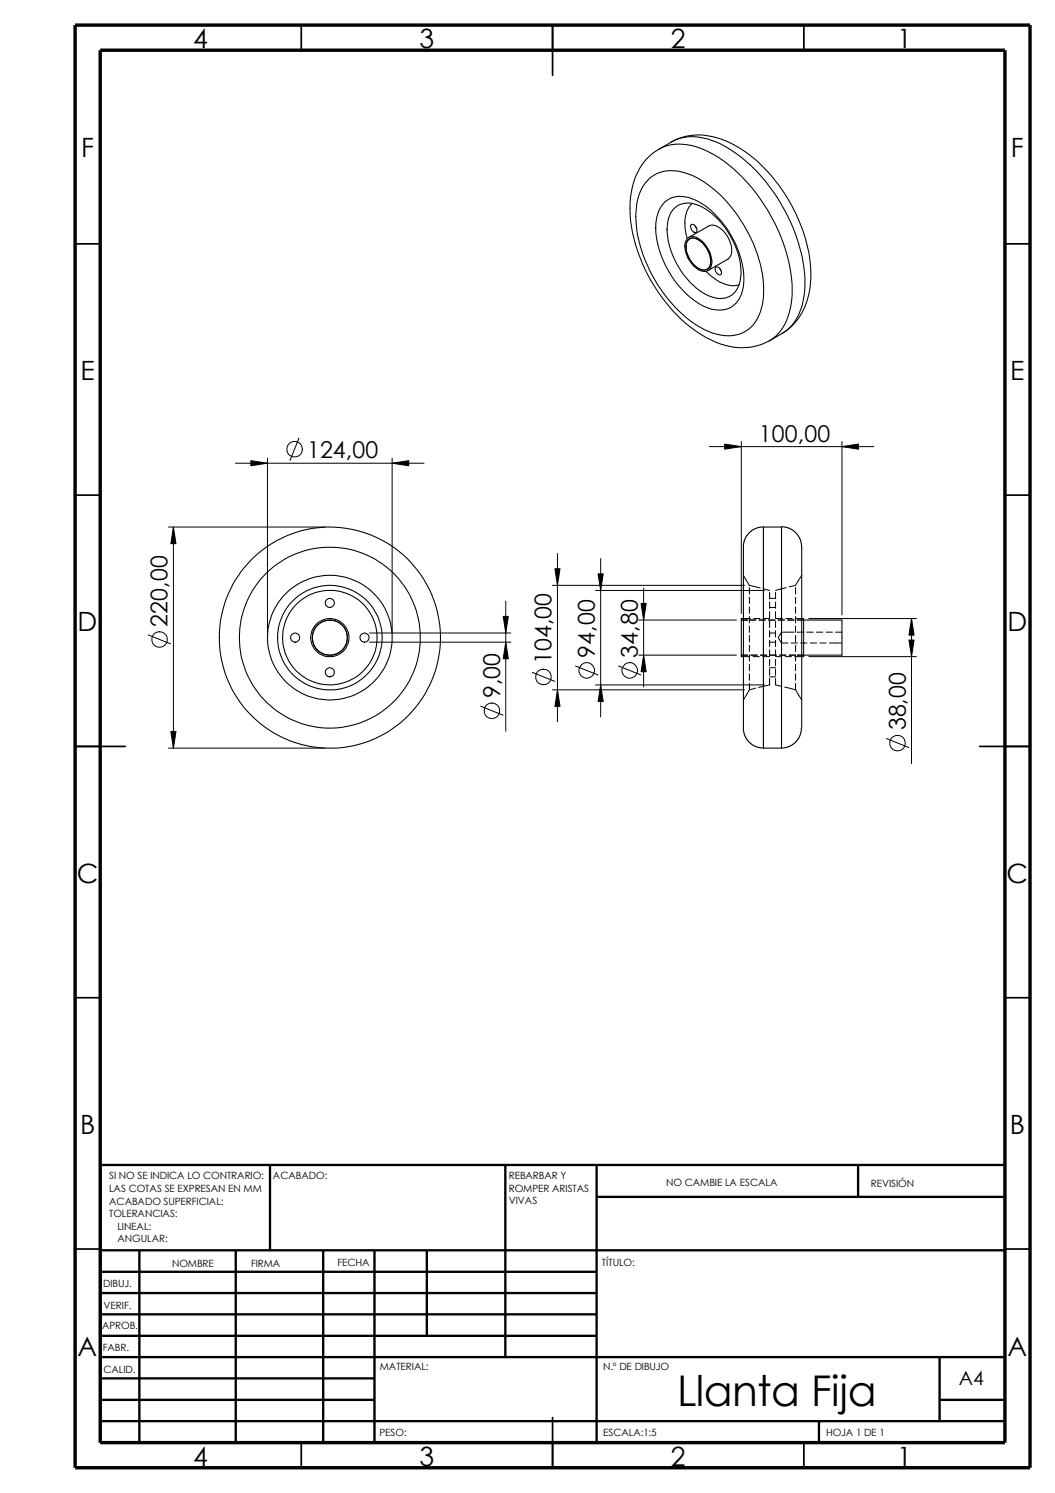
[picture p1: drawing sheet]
<svg xmlns="http://www.w3.org/2000/svg" width="210mm" height="297mm" viewBox="0 0 210 297" stroke-linecap="round" stroke-linejoin="round" font-family="sans-serif">
<g fill="none" stroke="#000" stroke-width=".34">
<path d="M59.9 5v5M109.9 5v10M159.9 5v5M14.9 48.5h5M199.9 48.5h5M14.9 98.5h5M199.9 98.5h5M14.9 148.5h10M194.9 148.5h10M14.9 198.5h5M199.9 198.5h5M14.9 248.5h5"/>
<path d="M199.9 248.5h5M59.9 287v5M109.9 282v10M159.9 287v5"/>
</g>
<g fill="none" stroke="#000" stroke-width=".47">
<path d="M53.7 231.8v17M100.5 231.8v38.2M118.7 231.8v55.2M118.7 238.1h81.2M170.7 231.8v6.3M199.9 231.8h-180v55.2M19.9 248.8h180M19.9 257.3h98.8M19.9 253h98.8M27.7 248.8v38.2M46.9 248.8v38.2M64.3 248.8v38.2"/>
<path d="M74.5 248.8v38.2M84.9 248.8v17M19.9 265.8h98.8M19.9 261.5h98.8M19.9 278.5h54.6M19.9 274.2h54.6M19.9 270h180M186.9 278.5h13M186.9 270v12.7M19.9 282.7h180M162.9 282.7v4.3"/>
</g>
<path d="M14.9 5h190v287h-190zM19.9 10h180v277h-180z" fill="none" stroke="#000" stroke-width=".68" stroke-linecap="butt"/>
<g fill="none" stroke="#000" stroke-width=".21">
<path d="M128.7 31.6a8.8 8.8 0 0 1 9.6-2.5 24.8 24.8 0 0 1 11.6 8.6 33.8 33.8 0 0 1 7.7 21 11.1 11.1 0 0 1-3.8 8.6 11.8 11.8 0 0 1-12.2 .4 29.7 29.7 0 0 1-13.8-15.2 24.1 24.1 0 0 1-1.9-15.8l.6-1.6 .8-1.6zM129.2 35.5a7.5 7.5 0 0 1 7.9-.8 23.7 23.7 0 0 1 11.3 10.9 23.3 23.3 0 0 1 3.3 15.1 7.4 7.4 0 0 1-4.4 5.7 10.2 10.2 0 0 1-8.7-1.7 28.3 28.3 0 0 1-12.1-21.6 10 10 0 0 1 2.7-7.6zM133.6 28.2a12.2 12.2 0 0 1 11.7 .2 31 31 0 0 1 14.5 17.5 22.4 22.4 0 0 1 .7 14 10.9 10.9 0 0 1-4.9 6.4M133.6 28.2a9.1 9.1 0 0 1 8-.3 26.1 26.1 0 0 1 11.5 9.3 33.1 33.1 0 0 1 7 20 11.3 11.3 0 0 1-3.8 8.7l-3.2 1.9M133.6 28.2l-2.5 1.5M132.3 40.1a5 5 0 0 1 5.5-.5 17.1 17.1 0 0 1 8.1 8.1 14.2 14.2 0 0 1 1.6 10.8 4.6 4.6 0 0 1-5.9 3 14.8 14.8 0 0 1-7.9-6.5 17.5 17.5 0 0 1-3.1-11.1l.5-1.9 .5-1zM134.2 41.4a4.6 4.6 0 0 1 5.6-.2 16 16 0 0 1 7.6 13.6 4.5 4.5 0 0 1-3.1 4.5 7.4 7.4 0 0 1-6.3-2.4 16 16 0 0 1-5.2-11.9l.3-1.8 .5-1zM136.8 47.4a1.96 1.96 0 0 1 2.6 .4 5.4 5.4 0 0 1 2.1 5.2 1.55 1.55 0 0 1-2.5 .7 5.6 5.6 0 0 1-2.6-5.5zM136.9 47.8a1.62 1.62 0 0 1 2.3 .1 4.6 4.6 0 0 1 1.9 5.2 1.56 1.56 0 0 1-2.2 .2 4.9 4.9 0 0 1-2.2-5.2zM136.9 47.7a1.84 1.84 0 0 1 2.5 .3 4.9 4.9 0 0 1 1.8 5l-.1 .3a1.82 1.82 0 0 1-2.8-.3 5.1 5.1 0 0 1-1.7-4.8zM137 47.2l4-2.2a2.02 2.02 0 0 1 2.3 .5 5.6 5.6 0 0 1 2.2 5.3l-.7 .8-4 2.2M137.5 44.7a1.01 1.01 0 0 1 1.1 1.4 .76 .76 0 0 1-1.1-.6z"/>
<path d="M137.7 40.5a6.7 6.7 0 0 0-1 6.7v.3M138.3 45l.3 .5M140.5 54a7.7 7.7 0 0 0 5.9 2.8l.6-.2M142.5 53.1a1.09 1.09 0 0 1 .9 1.6 1 1 0 0 1-.9-.6 1 1 0 0 1 0-1zM143.2 53.4l.3 .5M151.9 104.9l-1.4 .2-1.2 .7-.8 .9-.6 1.6v37.1l.6 1.5 .8 1 1.2 .7 1.4 .2M151.9 104.9h3.6v43.9M151.9 104.9v43.9M155.5 104.8l1.4 .2 1.1 .7 1 1.1 .5 1.5v36.6M147.9 123.1h-.4v7.5h.4M159.5 123.1h.4v7.5h-.4M159.9 123.4h7.6v6.9h-7.6"/>
<path d="M151.9 148.8h3.6M159.4 144.9l-.2 1.3-.7 1.2-.7 .7-.7 .4-1.6 .3"/>
<circle cx="65.6" cy="120" r=".9"/>
<circle cx="58.7" cy="126.9" r=".9"/>
<circle cx="65.6" cy="126.9" r="3.8"/>
<circle cx="65.6" cy="126.9" r="9.4"/>
<circle cx="65.6" cy="126.9" r="12.4"/>
<circle cx="65.6" cy="133.8" r=".9"/>
<circle cx="65.6" cy="126.9" r="3.5"/>
<circle cx="65.6" cy="126.8" r="18"/>
<circle cx="65.6" cy="126.9" r="22"/>
<circle cx="65.6" cy="126.9" r="10.4"/>
<circle cx="72.5" cy="126.9" r=".9"/>
</g>
<g fill="none" stroke="#000" stroke-width=".2">
<path d="M46.9 92.2h37.5M49.9 91.7l3.3 .5-3.3 .5zM53.2 91.1v34.8M59.5 87.2l-1.8 4.4M78 92.2l3.3-.5v1zM78 91.1v34.8M141.1 88.9h32.8M144.2 88.3l3.3 .6-3.3 .5zM147.5 87.8v34.2M167.5 88.9l3.3-.6v1.1zM167.5 87.8v34.5M33.5 104.9h31.1"/>
<path d="M34.5 104.9l.5 3.3h-1zM34.5 104.9v43.9M100.6 119.6v25.9M109.9 116.5h38.2M110.4 113.2h1l-.5 3.3zM110.9 110.1v33.5M118.5 117.5h33.6M119 114.2h1l-.5 3.3zM119.5 111.1v31.5M128.1 117v19.7M147.9 114.5l1.2 2 2.2 .5M149.1 116.9v1.3"/>
<path d="M149.1 118.8v1.3M151.8 117.1l1.3 .4M151.9 104.9v1.2M151.9 106.8v1.2M151.9 108.7v1.2M151.9 110.6v1.2M151.9 112.5v1.2M151.9 114.4v1.3M151.9 116.3v1.3M151.9 118.2v1.3M153.1 117.9v1.2M153.1 119.8v1.2"/>
<path d="M153.1 119h1.2M154.3 117.9v1.2M154.3 119.8v1.2M155.5 104.9v1.2M155.5 106.8v1.2M155.5 108.7v1.2M155.5 110.6v1.2M155.5 112.5v1.2M155.5 114.4v1.3M155.5 116.3v1.3M155.5 118.2v1.3M156.4 116.9l-2.1 .6"/>
<path d="M158.3 116.9v1.3M158.3 118.8v1.3M159.5 114.5l-1.2 2-1.3 .3M29.5 126.3l4.5 1.8M73.5 127.8h28.1M73.5 125.9h28.1M100.1 122.6h1l-.5 3.3zM100.6 127.8l.5 3.3h-1zM105.9 133.8l4.5 1.8M109.9 137.2h38.2M110.9 137.2l.5 3.3h-1zM114.5 132.5l4.5 1.8"/>
<path d="M118.5 136.3h33.6M119.5 136.3l.5 3.3h-1zM123.1 132.5l4.4 1.8M127.1 123.4h19.4M127.1 130.3h19.4M127.6 120.1h1l-.5 3.3zM128.1 130.3l.5 3.3h-1zM147.5 123.4h1.3M147.5 130.3h1.3M147.9 130.6h1.3M147.9 123.1h1.4M149.1 120.7v1.3"/>
<path d="M149.1 122.6v1.3M149.1 124.5v1.3M149.1 126.4v1.3M149.1 128.4v1.2M149.1 130.3v1.2M149.1 132.2v1.2M149.1 134.1v1.2M149.1 136v1.2M149.1 123.4h1.3M149.1 137.2l-1.2 2.1M149.4 130.3h1.3M149.8 130.6h1.3"/>
<path d="M149.9 123.1h1.3M150.3 136.9l-1.2 .3M151 123.4h1.3M151.3 130.3h1.3M151.7 130.6h1.4M151.8 123.1h1.3M151.9 120.1v1.3M151.9 122v1.3M151.9 123.9v1.3M151.9 125.6v2.5M151.9 128.8v1.2M151.9 130.7v1.3"/>
<path d="M151.9 132.6v1.3M151.9 134.5v1.3M151.9 136.4v1.3M151.9 138.3v1.3M152.9 123.4h1.3M153.1 121.7v1.2M153.1 123.6v1.2M153.1 125.5v1.2M153.1 127.4v1.3M153.1 129.3v1.3M153.1 131.2v1.3M153.1 133.1v1.3"/>
<path d="M153.1 135v1.3l-2.2 .5M153.1 127.8h1.2M153.1 125.9h1.2M153.1 134.7h1.2M153.1 132.8h1.2M153.1 120.9h1.2M153.2 130.3h1.3M154.3 121.7v1.2M154.3 123.6v1.2M154.3 125.5v1.2M154.3 127.4v1.3M154.3 129.3v1.3"/>
<path d="M154.3 131.2v1.3M154.3 133.1v1.3M154.3 135v1.3l1.2 .3M154.3 130.6h1.3M154.3 123.1h1.4M154.8 123.4h1.3M155.1 130.3h1.3M155.5 120.1v1.3M155.5 122v1.3M155.5 123.9v1.3M155.5 125.8v1.2M155.5 127.7v1.5"/>
<path d="M155.5 129.8v1.3M155.5 131.7v1.3M155.5 133.6v1.3M155.5 135.6v1.2M155.5 137.5v1.2M155.5 139.4v1.2M155.5 125.8h2.5M155.5 125.8l-.6 1.1 .6 1h1.3M156.1 136.7l2.2 .5M156.2 130.6h1.3M156.3 123.1h1.3M156.7 123.4h1.3"/>
<path d="M157 130.3h1.3M157.4 127.9h1.3M158.1 130.6h1.4M158.2 123.1h1.3M158.3 120.7v1.3M158.3 122.6v1.3M158.3 124.5v1.3M158.3 126.4v1.3M158.3 128.4v1.2M158.3 130.3v1.2M158.3 132.2v1.2M158.3 134.1v1.2"/>
<path d="M158.3 136v1.2M158.3 137.2l1.2 2.1M158.6 123.4h1.3M158.6 130.3h1.3M158.6 125.8h1.3M159.3 127.9h1.3M160.5 125.8h1.3M160.9 130.6h21.4M160.9 123.1h21.4M161.2 127.9h1.3M162.4 125.8h1.3M163.1 127.9h1.3"/>
<path d="M164.3 125.8h1.3M165 127.9h2.5M166.2 125.8h1.3M180.8 127.3h1.1l-.5 3.3zM181.4 123.1l.5 3.3h-1.1zM181.4 123.1v28.8M33.5 148.8h31.1M34 145.5h1l-.5 3.3zM95.6 140.5l4.5 1.8M151.9 140.2v1.3M151.9 142.1v1.3M151.9 144v1.3"/>
<path d="M151.9 145.9v1.3M151.9 147.6v1.2M155.5 141.3v1.2M155.5 143.2v1.2M155.5 145.1v1.2M155.5 147v1.3M176.4 146.9l4.4 1.8"/>
<circle cx="58.6" cy="89.4" r="1.56"/>
<circle cx="31.7" cy="127.2" r="1.56"/>
<circle cx="108.1" cy="134.7" r="1.56"/>
<circle cx="116.7" cy="133.4" r="1.55"/>
<circle cx="125.3" cy="133.4" r="1.55"/>
<circle cx="97.9" cy="141.4" r="1.56"/>
<circle cx="178.6" cy="147.9" r="1.56"/>
</g>
<g fill="#000">
<path d="M49.9 91.7l3.3 .5-3.3 .5zM78 92.2l3.3-.5v1zM144.2 88.3l3.3 .6-3.3 .5zM167.5 88.9l3.3-.6v1.1zM34.5 104.9l.5 3.3h-1zM110.4 113.2h1l-.5 3.3zM119 114.2h1l-.5 3.3zM100.6 127.8l.5 3.3h-1zM100.1 122.6h1l-.5 3.3zM110.9 137.2l.5 3.3h-1zM119.5 136.3l.5 3.3h-1zM127.6 120.1h1l-.5 3.3z"/>
<path d="M128.1 130.3l.5 3.3h-1zM180.8 127.3h1.1l-.5 3.3zM181.4 123.1l.5 3.3h-1.1zM34 145.5h1l-.5 3.3z"/>
</g>
<text font-size="8.4" x="134.7" y="279.7">Llanta Fija</text>
<g font-size="5.3">
<text x="38.4" y="9.6">4</text>
<text x="83.4" y="9.6">3</text>
<text x="133.5" y="9.6">2</text>
<text x="178.5" y="9.6">1</text>
<text x="16.1" y="31.3">F</text>
<text x="201.1" y="31.3">F</text>
<text x="16" y="75.6">E</text>
<text x="201" y="75.6">E</text>
<text x="15.5" y="125.6">D</text>
<text x="200.4" y="125.6">D</text>
<text x="15.3" y="175.6">C</text>
<text x="200.3" y="175.6">C</text>
<text x="15.9" y="225.6">B</text>
<text x="200.9" y="225.6">B</text>
<text x="15.5" y="269.8">A</text>
<text x="200.4" y="269.8">A</text>
<text x="38.4" y="291.6">4</text>
<text x="83.4" y="291.6">3</text>
<text x="133.5" y="291.6">2</text>
<text x="178.5" y="291.6">1</text>
</g>
<g font-size="4.6">
<text x="151" y="87.9">100,00</text>
<text x="61.1" y="91.2">124,00</text>
<text x="33.4" y="124.7" transform="rotate(-90 33.4 124.7)">220,00</text>
<text x="118.4" y="130.9" transform="rotate(-90 118.4 130.9)">94,00</text>
<text x="126.9" y="130.9" transform="rotate(-90 126.9 130.9)">34,80</text>
<text x="109.7" y="132.2" transform="rotate(-90 109.7 132.2)">104,00</text>
<text x="99.5" y="138.9" transform="rotate(-90 99.5 138.9)">9,00</text>
<text x="180.2" y="145.3" transform="rotate(-90 180.2 145.3)">38,00</text>
</g>
<text font-size="3.9" x="190.8" y="275.5">A4</text>
<g font-size="2">
<text x="21.7" y="234.7">SI NO SE INDICA LO CONTRARIO:</text>
<text x="21.7" y="237.2">LAS COTAS SE EXPRESAN EN MM</text>
<text x="21.7" y="239.6">ACABADO SUPERFICIAL:</text>
<text x="54.3" y="234.7">ACABADO:</text>
<text x="101.2" y="239.6">VIVAS</text>
<text x="101.2" y="234.6">REBARBAR Y</text>
<text x="101.2" y="237.1">ROMPER ARISTAS</text>
<text x="132.5" y="236">NO CAMBIE LA ESCALA</text>
<text x="173.3" y="236.2">REVISIÓN</text>
<text x="21.7" y="242.1">TOLERANCIAS:</text>
<text x="23.4" y="244.6">LINEAL:</text>
<text x="23.4" y="247.1">ANGULAR:</text>
<text x="67.1" y="252">FECHA</text>
<text x="119.8" y="252">TÍTULO:</text>
<text x="20.5" y="256.1">DIBUJ.</text>
<text x="34.2" y="252.1">NOMBRE</text>
<text x="50" y="252">FIRMA</text>
<text x="20.6" y="260.4">VERIF.</text>
<text x="20.3" y="264.5">APROB.</text>
<text x="20.4" y="268.8">FABR.</text>
<text x="20.6" y="273.2">CALID.</text>
<text x="75.6" y="272.6">MATERIAL:</text>
<text x="120" y="272.6">N.º DE DIBUJO</text>
<text x="75.5" y="285.6">PESO:</text>
<text x="120" y="285.7">ESCALA:1:5</text>
<text x="164.4" y="285.7">HOJA 1 DE 1</text>
</g>
</svg>
